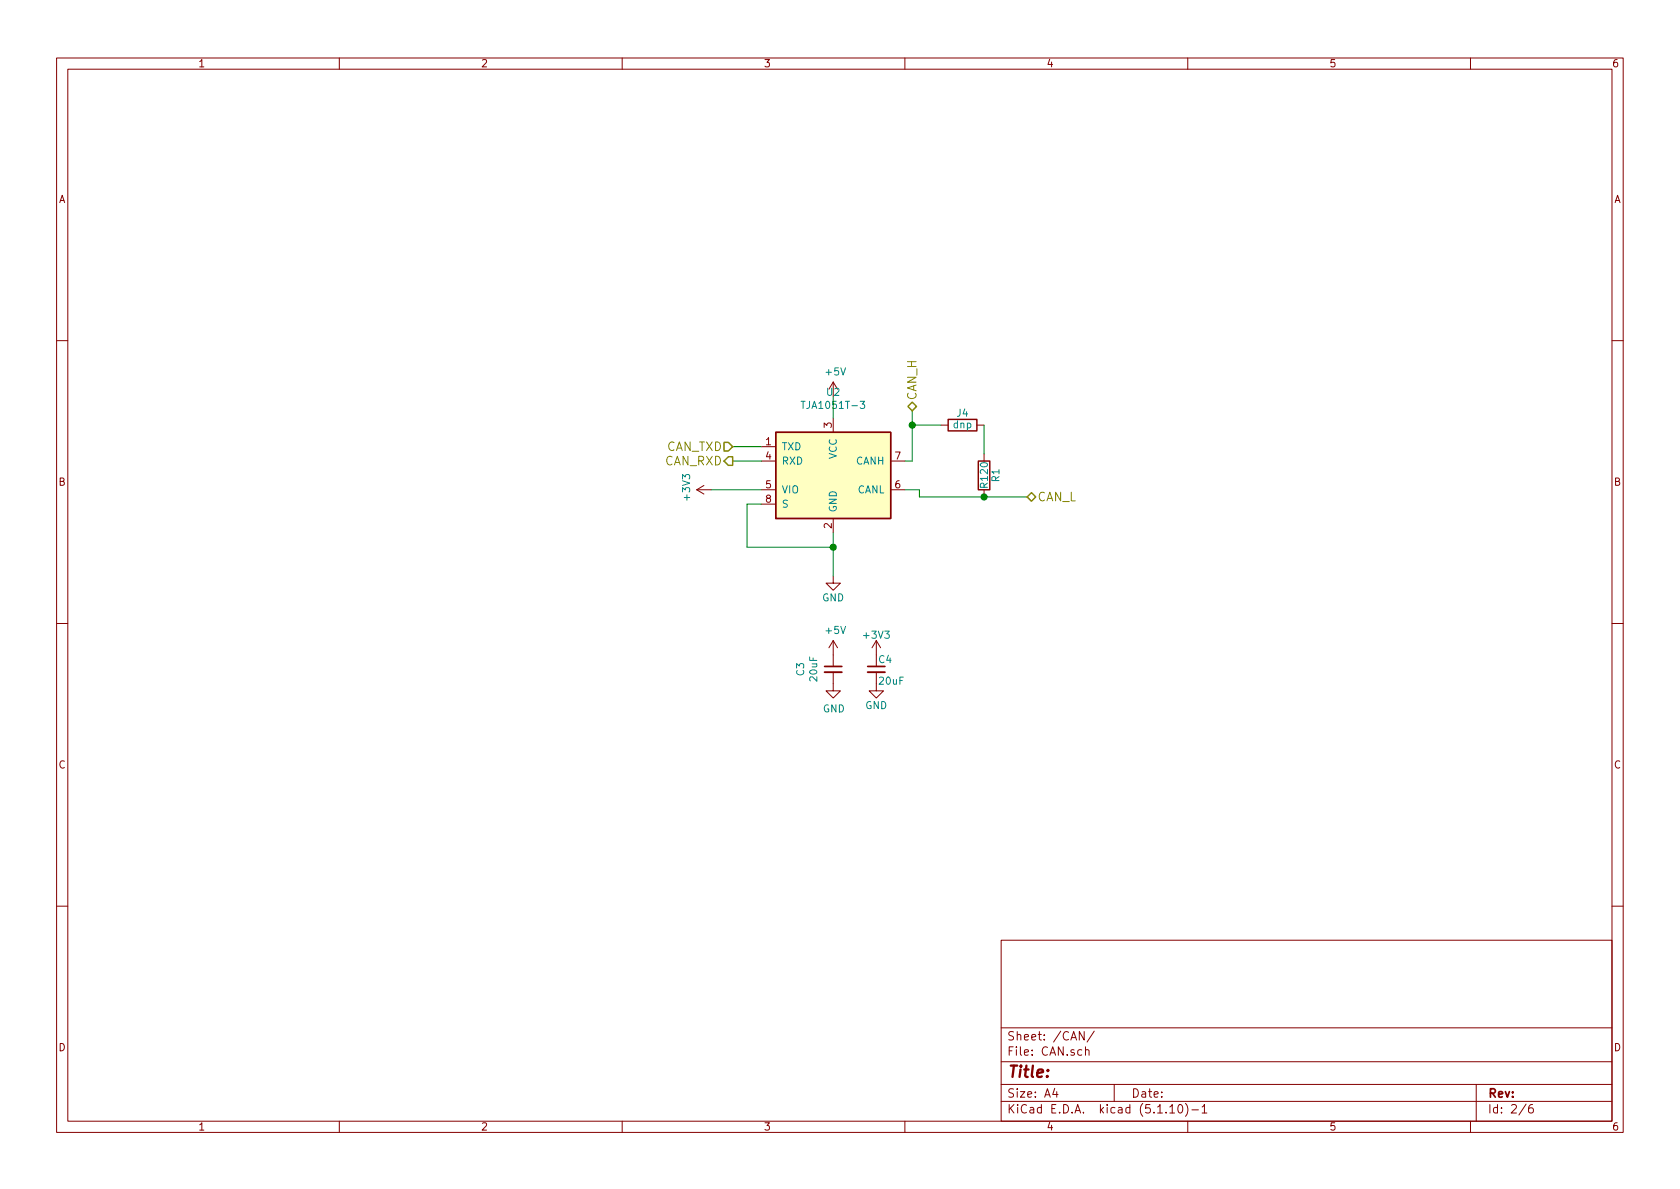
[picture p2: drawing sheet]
<svg xmlns="http://www.w3.org/2000/svg" width="297mm" height="210mm" viewBox="0 0 297 210" stroke-linecap="round" stroke-linejoin="round" font-family="sans-serif">
<g fill="none" stroke="#840000" stroke-width=".18">
<path d="M10 10.3h277v189.9h-277zM12 12.2h273v186.1h-273zM60 10.3v1.9M110 10.3v1.9M160 10.3v1.9M210 10.3v1.9M260 10.3v1.9M10 60.2h2M134.6 79h2.6M147.3 67.6v2.5M147.3 73.9v2.5M147.3 67.6l-.7 1.2"/>
<path d="M147.3 67.6l.8 1.2M166.4 75.2h1.2M172.7 75.2h1.3M285 60.2h2M123.2 86.6l1.3 .8M123.2 86.6h2.5M124.5 85.8l-1.3 .8M134.6 86.6h2.6M134.6 81.5h2.6M134.6 89.1h2.6M147.3 91.7v2.5M157.5 86.6h2.5"/>
<path d="M157.5 81.5h2.5M174 80.3v1.2M174 86.6v1.3M10 110.3h2M147.3 101.8v1.3h1.3l-1.3 1.3-1.3-1.3h1.3M147.3 118.9v3.3h1.3l-1.3 1.2-1.3-1.2h1.3M147.3 113.3v4.6M147.3 113.3l-.7 1.2M147.3 113.3l.8 1.2M154.9 118.9v3.3h1.3l-1.3 1.2-1.2-1.2h1.2M154.9 113.3v2.5M154.9 113.3l-.7 1.2"/>
<path d="M154.9 113.3l.8 1.2M285 110.3h2M10 160.2h2M177 166.3h108v32h-108zM285 160.2h2M60 198.3v1.9M110 198.3v1.9M160 198.3v1.9M177 194.8h108M177 191.8h108M177 187.8h108M177 181.8h108"/>
<path d="M186.5 192.5l-.4 1h1M186.8 193v1M191.7 182.4v1.5l-.9-1.5v1.5M191.9 185.7h.1a.37 .37 0 0 1 .6 .1v.8M191.9 185.1v1.5M193.5 182.3l-1.3 2M197 191.8v3M206.8 195.8l.5-.5v1.5M206.8 196.8h.9M208.5 195.4l.1-.1a.8 .8 0 0 1 .5 .8 .8 .8 0 0 1-.5 .7 1 1 0 0 1-.1-1.4zM209.6 195.1a1.71 1.71 0 0 1 0 2.3M210 198.3v1.9"/>
<path d="M210.7 196.3h1.2M212.5 195.8l.5-.5v1.5M212.5 196.8h.9M260 198.3v1.9M261 191.8v6.5M269.8 195.2l-1.2 2M271 195.3a.62 .62 0 0 0-.7 .7v.7l.3 .1 .4-.1 .1-.5-.1-.2-.4-.1-.3 .3"/>
</g>
<path d="M137.2 76.4h20.3v15.3h-20.3zM167.6 74.2h5.1v2h-5.1zM173 81.5h2v5.1h-2z" fill="none" stroke="#840000" stroke-width=".25"/>
<path d="M145.8 118.9h3M153.4 118.9h3.1" fill="none" stroke="#840000" stroke-width=".33"/>
<path d="M145.8 117.9h3M153.4 117.9h3.1" fill="none" stroke="#840000" stroke-width=".3"/>
<path d="M137.2 76.4h20.3v15.3h-20.3z" fill="#ffffc2" stroke="#ffffc2" stroke-width=".18"/>
<path d="M141.6 71h.7M152.1 71h.8l-.4 .4 .3 .2 .1 .4-.3 .2-.5-.1" fill="none" stroke="#008484" stroke-width=".18"/>
<path d="M129.5 79h5.1M147.3 70.1v3.8M161.3 75.2h5.1M161.3 72.6v8.9h-1.3M174 75.2v5.1M125.7 86.6h8.9M129.5 81.5h5.1M134.6 89.1h-2.5v7.7h15.2M147.3 94.2v7.6M160 86.6h2.6v1.3h19" fill="none" stroke="#008400" stroke-width=".18"/>
<path d="M128 78.2h.8l.7 .8-.7 .8h-.8zM160.5 71.9l.8-.8 .8 .8-.8 .7zM128.8 80.8h.7v1.5h-.7l-.8-.8zM182.4 87.1l.7 .8-.7 .7-.8-.7z" fill="none" stroke="#848400" stroke-width=".25"/>
<g fill="#008400" stroke="#008400" stroke-width=".25">
<circle cx="161.3" cy="75.2" r=".51"/>
<circle cx="147.3" cy="96.8" r=".51"/>
<circle cx="174" cy="87.9" r=".51"/>
</g>
<text font-size="2.8" fill="#840000" x="178" y="190.5">Title:</text>
<g font-size="2.1" fill="#848400">
<text x="162.1" y="70.9" transform="rotate(-90 162.1 70.9)">CAN_H</text>
<text x="117.5" y="82.3">CAN_RXD</text>
<text x="117.7" y="79.8">CAN_TXD</text>
<text x="183.4" y="88.6">CAN_L</text>
</g>
<g font-size="2.1" fill="#840000">
<text x="178" y="184">Sheet: /CAN/</text>
<text x="178" y="186.7">File: CAN.sch</text>
<text x="178" y="196.9">KiCad E.D.A. kicad (5.1.10)-1</text>
<text x="178" y="194.1">Size: A4</text>
<text x="200" y="194.1">Date:</text>
<text x="263" y="194.1">Rev:</text>
<text x="263" y="196.9">Id: 2/6</text>
</g>
<g font-size="1.8" fill="#840000">
<text x="35" y="11.9">1</text>
<text x="85" y="11.9">2</text>
<text x="135" y="11.9">3</text>
<text x="185" y="11.9">4</text>
<text x="235" y="11.9">5</text>
<text x="285" y="11.9">6</text>
<text x="10.4" y="35.9">A</text>
<text x="285.4" y="35.9">A</text>
<text x="147.1" y="75.7" transform="rotate(-90 147.1 75.7)">3</text>
<text x="135.4" y="78.7">1</text>
<text x="135.4" y="81.3">4</text>
<text x="158.3" y="81.3">7</text>
<text x="10.4" y="85.9">B</text>
<text x="135.4" y="86.4">5</text>
<text x="135.4" y="88.9">8</text>
<text x="158.3" y="86.4">6</text>
<text x="285.4" y="85.9">B</text>
<text x="147.1" y="93.4" transform="rotate(-90 147.1 93.4)">2</text>
<text x="10.4" y="135.9">C</text>
<text x="285.4" y="135.9">C</text>
<text x="10.4" y="185.9">D</text>
<text x="285.4" y="185.9">D</text>
<text x="35" y="199.9">1</text>
<text x="85" y="199.9">2</text>
<text x="135" y="199.9">3</text>
<text x="185" y="199.9">4</text>
<text x="235" y="199.9">5</text>
<text x="285" y="199.9">6</text>
</g>
<g font-size="1.8" fill="#008484">
<text x="146.1" y="66.4">+5V</text>
<text x="146.2" y="70">U2</text>
<text x="142.4" y="72.3">TJA1051T-3</text>
<text x="168.6" y="75.7">dnp</text>
<text x="169.2" y="73.7">J4</text>
<text x="138.2" y="79.6">TXD</text>
<text x="138.2" y="82.2">RXD</text>
<text x="148" y="81.2" transform="rotate(-90 148 81.2)">VCC</text>
<text x="151.4" y="82.2">CANH</text>
<text x="122" y="88.3" transform="rotate(-90 122 88.3)">+3V3</text>
<text x="138.2" y="87.2">VIO</text>
<text x="138.2" y="89.8">S</text>
<text x="151.6" y="87.2">CANL</text>
<text x="174.7" y="86.2" transform="rotate(-90 174.7 86.2)">R120</text>
<text x="176.7" y="85.2" transform="rotate(-90 176.7 85.2)">R1</text>
<text x="148" y="90.7" transform="rotate(-90 148 90.7)">GND</text>
<text x="145.4" y="106.3">GND</text>
<text x="146.1" y="112.1">+5V</text>
<text x="152.9" y="112.9">+3V3</text>
<text x="142.2" y="119.5" transform="rotate(-90 142.2 119.5)">C3</text>
<text x="155.4" y="117.3">C4</text>
<text x="144.5" y="120.4" transform="rotate(-90 144.5 120.4)">20uF</text>
<text x="145.5" y="126">GND</text>
<text x="153" y="125.4">GND</text>
<text x="155.5" y="121.1">20uF</text>
</g>
</svg>
